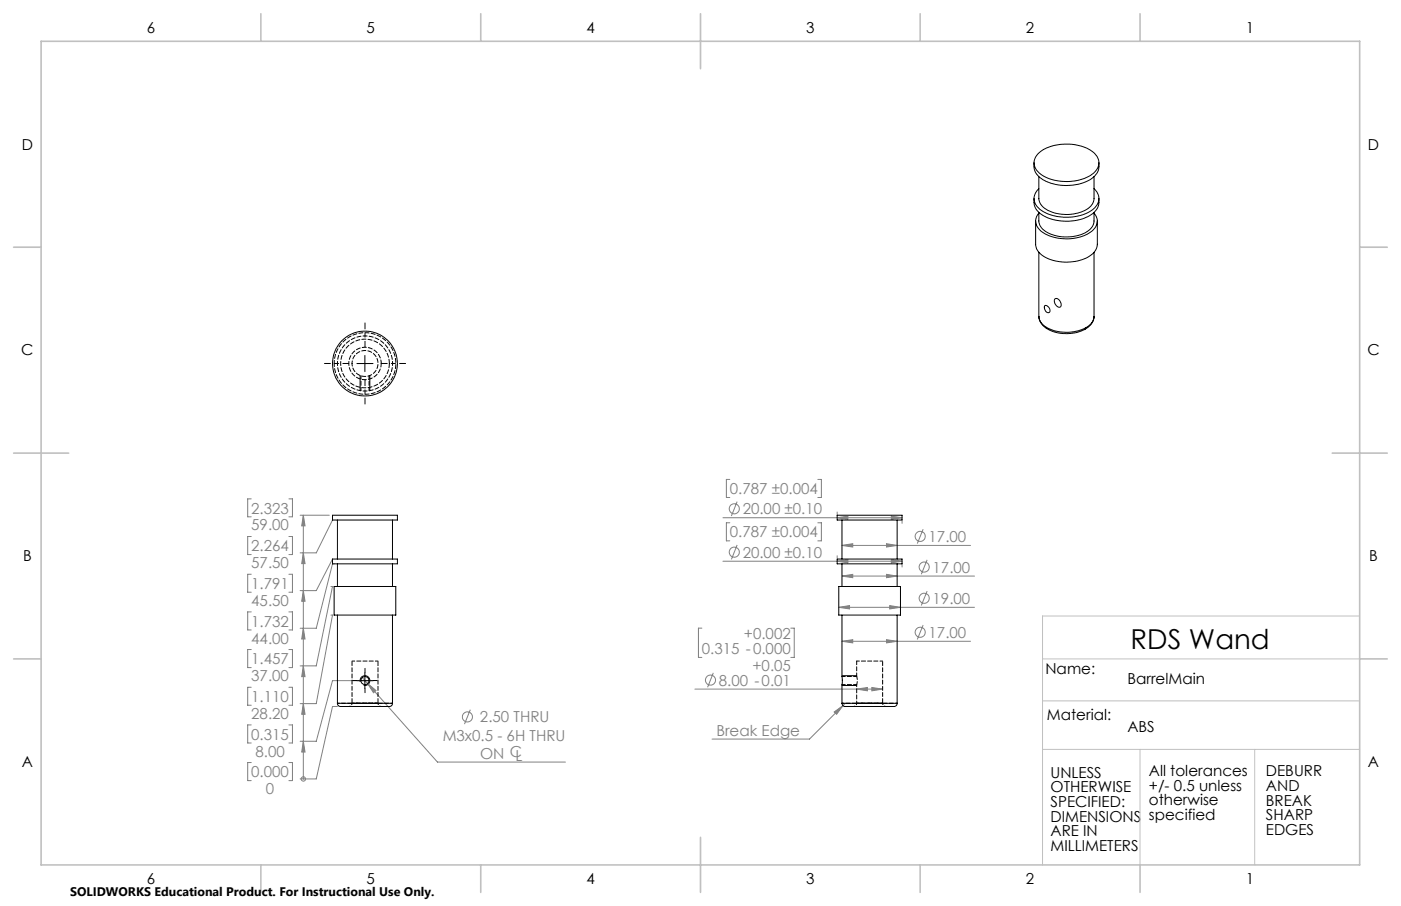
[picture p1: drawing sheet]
<svg xmlns="http://www.w3.org/2000/svg" width="432mm" height="279mm" viewBox="0 0 432 279" stroke-linecap="round" stroke-linejoin="round" font-family="sans-serif">
<g fill="none" stroke="#808080" stroke-width=".31">
<path d="M77.4 153.8h-1.1v5.6h1.1M89 153.8h1.1v5.6h-1.1M92.5 158.9h9M93.5 158.9l.5 3.3h-1zM93.5 158.9v81.3M222.8 159.7h55.2M224.9 147.8h-1v5.6h1M227.2 154.7l-1.8 4.4M252.1 147.8h1.1v5.6h-1.1M258 159.7l3.3-.5v1zM258 157.9v.8M274.7 159.2l3.3 .5-3.3 .5z"/>
<path d="M77.4 165.5h-1.1v5.5h1.1M77.4 177.1h-1.1v5.5h1.1M89 165.5h1.1v5.5h-1.1M89 177.1h1.1v5.5h-1.1M93.5 170.5l.5 3.3h-1zM102.5 172.4l-5 9.7h-5M102.5 160.4l-5 10.1h-5M103 173.9h-.5l-5 19.8h-5M222.8 173.1h55.2M224.9 161.2h-1v5.6h1M227.2 168.1l-1.8 4.4M252.1 161.2h1.1v5.6h-1.1"/>
<path d="M258 173.1l3.3-.6v1.1zM258 171.4v.6M259.5 177.7l3.3-.6v1.1zM259.5 168.2l3.3-.5v1zM259.5 177.7h40.9M259.5 168.2h39.6M273.2 177.1l3.3 .6-3.3 .5zM273.2 167.7l3.3 .5-3.3 .5zM274.7 172.5l3.3 .6-3.3 .5zM278 160.7v.7M278 174.1v.8M284.5 163.2l-1.8 4.4"/>
<path d="M285.8 172.6l-1.8 4.5M77.4 188.7h-1.1v5.6h1.1M89 188.7h1.1v5.6h-1.1M93.5 193.7l.5 3.4h-1zM93.5 182.1l.5 3.3h-1zM102 189.7h.5l-5 27.3h-5M102 180.9h.5l-5 24.5h-5M216.3 193.7h-1v9h1M243.7 193.7h1.1v9h-1.1M258.5 187.3l3.3-.5v1zM258.5 187.3h41.9M259.5 197.8l3.3-.5v1z"/>
<path d="M259.5 197.8h39.6M273.2 197.3l3.3 .5-3.3 .5zM274.2 186.8l3.3 .5-3.3 .5zM284.5 192.8l-1.8 4.4M285.8 182.3l-1.8 4.4M77.4 200.3h-1.1v5.6h1.1M77.4 211.9h-1.1v5.6h1.1M89 200.3h1.1v5.6h-1.1M89 211.9h1.1v5.6h-1.1M93.5 217l.5 3.3h-1zM93.5 205.4l.5 3.3h-1zM104 217.9h-1.5l-5 22.3h-5"/>
<path d="M111.7 209l23.1 26h39.5M113.3 210.8l2.6 2.1-.8 .7zM115.2 209.9h-12.7l-5 18.7h-5M145 218.9l-1.8 4.4M214.2 212.5h57.8M219.9 207.5l-1.8 4.4M257.1 219.6l2.7-2-2 2.7zM260.5 216.9l-11 11h-30M264 212.5l3.3-.5v1zM268.7 212l3.3 .5-3.3 .5zM77.4 235.2h-1.1v5.5h1.1M77.4 223.6h-1.1v5.5h1.1"/>
<path d="M89 235.2h1.1v5.5h-1.1M89 223.6h1.1v5.5h-1.1M93.5 228.6l.5 3.3h-1zM93.5 240.2h.1"/>
<circle cx="226.3" cy="156.9" r="1.55"/>
<circle cx="226.3" cy="170.3" r="1.55"/>
<circle cx="283.6" cy="165.4" r="1.55"/>
<circle cx="284.9" cy="174.9" r="1.55"/>
<circle cx="283.6" cy="195" r="1.56"/>
<circle cx="284.9" cy="184.5" r="1.55"/>
<circle cx="219" cy="209.7" r="1.56"/>
<circle cx="144.1" cy="221.1" r="1.56"/>
<circle cx="93.5" cy="240.2" r=".68"/>
</g>
<path d="M325.2 92.2a1.62 1.62 0 0 1 1.6 .7 1.62 1.62 0 0 1-.1 1.8 1.82 1.82 0 0 1-1.5-2.5zM110 112.1h5M111 115.8v4.7M112.5 109.6v5M114 115.8v4.7M110 209.9h5M111 210.3a1.51 1.51 0 0 1 1.3-1.9 1.51 1.51 0 0 1 1.7 1.6 1.51 1.51 0 0 1-1.9 1.3M112.5 207.4v5M259.5 211.4h4.5M259.5 208.4h4.5" fill="none" stroke="#000" stroke-width=".31"/>
<path d="M419.1 190h-97.8v76.7M321.3 203.2h97.8M321.3 216.1h97.8M321.3 231.1h97.8M351.4 231.1v35.6M386.7 231.1v35.6" fill="none" stroke="#c0c0c0" stroke-width=".31"/>
<g fill="none" stroke="#c0c0c0" stroke-width=".5">
<path d="M12.7 12.7h406.4v254h-406.4zM80.4 4.2v8.5M148.2 4.2v8.5M215.9 4.2v17M283.6 4.2v8.5M351.4 4.2v8.5M4.2 76.2h8.5M419.1 76.2h8.5M4.2 139.7h17M410.6 139.7h17M4.2 203.2h8.5M419.1 203.2h8.5"/>
<path d="M215.9 258.2v17M80.4 266.7v8.5M148.2 266.7v8.5M283.6 266.7v8.5M351.4 266.7v8.5"/>
</g>
<path d="M110 209.9h-1.2M112.5 207.4v-1.3M112.5 212.4v1.2M115 209.9h1.2" fill="none" stroke="#000" stroke-width=".31" stroke-dasharray="15.2 1.3 1.3 1.3"/>
<path d="M107.5 112.1h-7.5M112.5 107.1v-7.5M112.5 117.1v7.5M117.5 112.1h7.5" fill="none" stroke="#000" stroke-width=".31" stroke-dasharray="15.2 1.3 1.3 1.3" stroke-dashoffset="13.4"/>
<g fill="#808080">
<path d="M93.5 217l.5 3.3h-1zM93.5 205.4l.5 3.3h-1zM93.5 193.7l.5 3.4h-1zM93.5 182.1l.5 3.3h-1zM93.5 170.5l.5 3.3h-1zM93.5 158.9l.5 3.3h-1zM93.5 228.6l.5 3.3h-1z"/>
<path d="M113.3 210.8l1.8 2.8 .8-.7zM259.5 197.8l3.3-.5v1zM273.2 197.3l3.3 .5-3.3 .5zM258.5 187.3l3.3-.5v1zM274.2 186.8l3.3 .5-3.3 .5zM259.5 177.7l3.3-.6v1.1zM273.2 177.1l3.3 .6-3.3 .5zM258 173.1l3.3-.6v1.1zM274.7 172.5l3.3 .6-3.3 .5zM259.5 168.2l3.3-.5v1zM273.2 167.7l3.3 .5-3.3 .5zM258 159.7l3.3-.5v1zM274.7 159.2l3.3 .5-3.3 .5zM264 212.5l3.3-.5v1zM268.7 212l3.3 .5-3.3 .5zM257.1 219.6l.7 .7 2-2.7z"/>
</g>
<g fill="none" stroke="#000" stroke-width=".31">
<path d="M318.7 50.2a5.5 5.5 0 0 0 4.2 5.9 14.8 14.8 0 0 0 14.5-1.8 4.3 4.3 0 0 0 1.3-2.9v-1.2M320 47.3a14.7 14.7 0 0 1 15.5-1.3 4.4 4.4 0 0 1 2.7 6 11.2 11.2 0 0 1-9.7 4 10.8 10.8 0 0 1-9.4-4.2 3.8 3.8 0 0 1 .9-4.5zM320.2 54.5v6.7a5.1 5.1 0 0 0 4.2 4.3 12.3 12.3 0 0 0 11.8-1.9l.7-1.1 .3-1v-7M320.2 58.2a4 4 0 0 0 .8 6.7 14.9 14.9 0 0 0 16-.5 3.9 3.9 0 0 0 .2-6.2M318.7 61.2a5.5 5.5 0 0 0 4.2 6 15.2 15.2 0 0 0 14.1-1.5 4.7 4.7 0 0 0 1.7-4.5M319.2 68.2v7.2a6 6 0 0 0 5 4.8 14 14 0 0 0 12.6-2 4.2 4.2 0 0 0 1.4-2.8v-7.2M320.2 65.5v2.7a5 5 0 0 0 4.2 4.2 12.3 12.3 0 0 0 11.8-1.9l.7-1 .3-1.1v-2.9M320.2 65.7a3.8 3.8 0 0 0 1.4 6.1 14.1 14.1 0 0 0 15.2-.8 3.6 3.6 0 0 0 .4-5.3M320.2 77.8v19.8a5.1 5.1 0 0 0 4.2 4.2 12.3 12.3 0 0 0 11.8-1.9l.7-1 .3-1.3M337.2 77.8v19.8M322 94.3a1.37 1.37 0 0 1 1.3 .6 1.37 1.37 0 0 1 .1 1.5 1.48 1.48 0 0 1-1.4-2.1zM337.2 97.5a5.8 5.8 0 0 1-5 4.9 11.2 11.2 0 0 1-11.1-2.4l-.7-1.4-.2-1"/>
<path d="M102.5 158.9h20v1.5h-20zM258 158.9h20v1.5h-20zM102.5 172.4h20v1.5h-20zM104 160.4v12M104 173.9v7M121 160.4v12M121 173.9v7M258 172.4h20v1.5h-20zM259.5 160.4v12M259.5 173.9v7M276.5 160.4v12M276.5 173.9v7"/>
<path d="M103 180.9h19v8.8h-19zM104 189.7v27.2M121 189.7v27.2M258.5 180.9h19v8.8h-19zM259.5 189.7v27.2M276.5 189.7v27.2M104 216.9a1.36 1.36 0 0 0 1.9 1h11a7.3 7.3 0 0 0 3.8-.3l.3-.7M104 216.9h17M259.5 216.9a1.37 1.37 0 0 0 1.9 1h11a7.7 7.7 0 0 0 3.8-.3l.3-.7M259.5 216.9h17"/>
<circle cx="112.5" cy="112.1" r="10"/>
<circle cx="112.5" cy="209.9" r="1.26"/>
</g>
<path d="M103 112.1a9.5 9.5 0 0 0 14.1 8.3 9.5 9.5 0 0 0 .5-16.3 9.5 9.5 0 0 0-14.6 7.3v.7M116.5 216.9h-8h8M259.5 211.1h4.5M264 208.6l.2 1.1-.2 1.4M264 208.6h-4.5M268 216.9h-4h8h-4" fill="none" stroke="#000" stroke-width=".31" stroke-dasharray="1.3 .6" stroke-dashoffset=".3"/>
<path d="M108.5 203.9h8M264 203.9h8" fill="none" stroke="#000" stroke-width=".31" stroke-dasharray="1.3 .6" stroke-dashoffset=".4"/>
<path d="M108.5 216.9a1 1 0 0 1-1 1M117.5 217.9a1 1 0 0 1-1-1M264 216.9a1 1 0 0 1-1 1M273 217.9a1 1 0 0 1-1-1" fill="none" stroke="#000" stroke-width=".31" stroke-dasharray="1.3 .6" stroke-dashoffset=".8"/>
<path d="M120 112.1a7.5 7.5 0 0 1-11.1 6.6 7.5 7.5 0 0 1-.5-12.9 7.5 7.5 0 0 1 11.6 5.7v.6M108.5 203.9v13M116.5 216.9v-13M272 216.9v-13" fill="none" stroke="#000" stroke-width=".31" stroke-dasharray="1.3 .6" stroke-dashoffset="-.1"/>
<path d="M121 216.9h-17M276.5 216.9h-17" fill="none" stroke="#000" stroke-width=".31" stroke-dasharray="1.3 .6" stroke-dashoffset=".7"/>
<path d="M259.6 209.6v.3" fill="none" stroke="#000" stroke-width=".31" stroke-dasharray="1.3 .6"/>
<path d="M104 112.1a8.5 8.5 0 0 0 12.6 7.5 8.5 8.5 0 0 0 .5-14.7 8.5 8.5 0 0 0-13.1 6.6v.6M264 211.1v5.8" fill="none" stroke="#000" stroke-width=".31" stroke-dasharray="1.3 .6" stroke-dashoffset=".6"/>
<path d="M111.3 115.9v4.6M117.5 112.1a5 5 0 0 0-7.4-4.4 5 5 0 0 0-.4 8.6 5 5 0 0 0 7.8-3.7v-.5M113.8 120.5v-4.6M264 203.9v4.7" fill="none" stroke="#000" stroke-width=".31" stroke-dasharray="1.3 .6" stroke-dashoffset=".2"/>
<path d="M108.5 112.1a4 4 0 0 0 5.9 3.5 4 4 0 0 0 .3-6.8 4 4 0 0 0-6.2 2.9v.4" fill="none" stroke="#000" stroke-width=".31" stroke-dasharray="1.3 .6" stroke-dashoffset=".5"/>
<text font-size="8.5" x="348.5" y="200.2">RDS Wand</text>
<g font-size="4.7">
<text x="45.3" y="10.1">6</text>
<text x="113" y="10.1">5</text>
<text x="180.7" y="10.1">4</text>
<text x="248.5" y="10.1">3</text>
<text x="316.2" y="10.1">2</text>
<text x="383.9" y="10.1">1</text>
<text x="6.7" y="46.1">D</text>
<text x="421.6" y="46.1">D</text>
<text x="6.6" y="109.6">C</text>
<text x="421.5" y="109.6">C</text>
<text x="7.1" y="173.1">B</text>
<text x="422" y="173.1">B</text>
<text x="322.2" y="207.7">Name:</text>
<text x="347.5" y="211.1">BarrelMain</text>
<text x="322.7" y="221.9">Material:</text>
<text x="347.5" y="225.9">ABS</text>
<text x="6.7" y="236.6">A</text>
<text x="323.8" y="239.8">UNLESS</text>
<text x="354.1" y="239.4">All tolerances</text>
<text x="390.2" y="239.4">DEBURR</text>
<text x="421.6" y="236.6">A</text>
<text x="323.8" y="244.3">OTHERWISE</text>
<text x="354.1" y="243.9">+/- 0.5 unless</text>
<text x="390.2" y="243.9">AND</text>
<text x="323.8" y="248.8">SPECIFIED:</text>
<text x="354.1" y="248.4">otherwise</text>
<text x="390.2" y="248.4">BREAK</text>
<text x="323.8" y="253.4">DIMENSIONS</text>
<text x="323.8" y="257.9">ARE IN</text>
<text x="354.1" y="252.9">specified</text>
<text x="390.2" y="252.9">SHARP</text>
<text x="390.2" y="257.5">EDGES</text>
<text x="323.8" y="262.4">MILLIMETERS</text>
<text x="45.3" y="272.6">6</text>
<text x="113" y="272.6">5</text>
<text x="180.7" y="272.6">4</text>
<text x="248.5" y="272.6">3</text>
<text x="316.2" y="272.6">2</text>
<text x="383.9" y="272.6">1</text>
</g>
<g font-size="4.7" fill="#808080">
<text x="225" y="152.4">0.787 ±0.004</text>
<text x="77.4" y="158.4">2.323</text>
<text x="228.9" y="158.6">20.00 ±0.10</text>
<text x="77.4" y="163.6">59.00</text>
<text x="225" y="165.8">0.787 ±0.004</text>
<text x="286.2" y="167.1">17.00</text>
<text x="77.4" y="170">2.264</text>
<text x="228.9" y="172">20.00 ±0.10</text>
<text x="77.4" y="175.2">57.50</text>
<text x="287.4" y="176.6">17.00</text>
<text x="77.4" y="181.6">1.791</text>
<text x="77.4" y="186.8">45.50</text>
<text x="287.4" y="186.2">19.00</text>
<text x="77.4" y="193.2">1.732</text>
<text x="229.3" y="197.2">+0.002</text>
<text x="286.2" y="196.7">17.00</text>
<text x="77.4" y="198.5">44.00</text>
<text x="216.3" y="201.7">0.315 -0.000</text>
<text x="77.4" y="204.8">1.457</text>
<text x="231.9" y="207">+0.05</text>
<text x="77.4" y="210.1">37.00</text>
<text x="221.6" y="211.5">8.00 -0.01</text>
<text x="77.4" y="216.5">1.110</text>
<text x="77.4" y="221.7">28.20</text>
<text x="147.9" y="222.8">2.50 THRU</text>
<text x="220.8" y="226.9">Break Edge</text>
<text x="77.4" y="228.1">0.315</text>
<text x="78.7" y="233.3">8.00</text>
<text x="136.4" y="228.4">M3x0.5 - 6H THRU</text>
<text x="148" y="234">ON CL</text>
<text x="77.4" y="239.7">0.000</text>
<text x="82" y="244.9">0</text>
</g>
<text font-size="3.8" x="21.6" y="276.3">SOLIDWORKS Educational Product. For Instructional Use Only.</text>
</svg>
